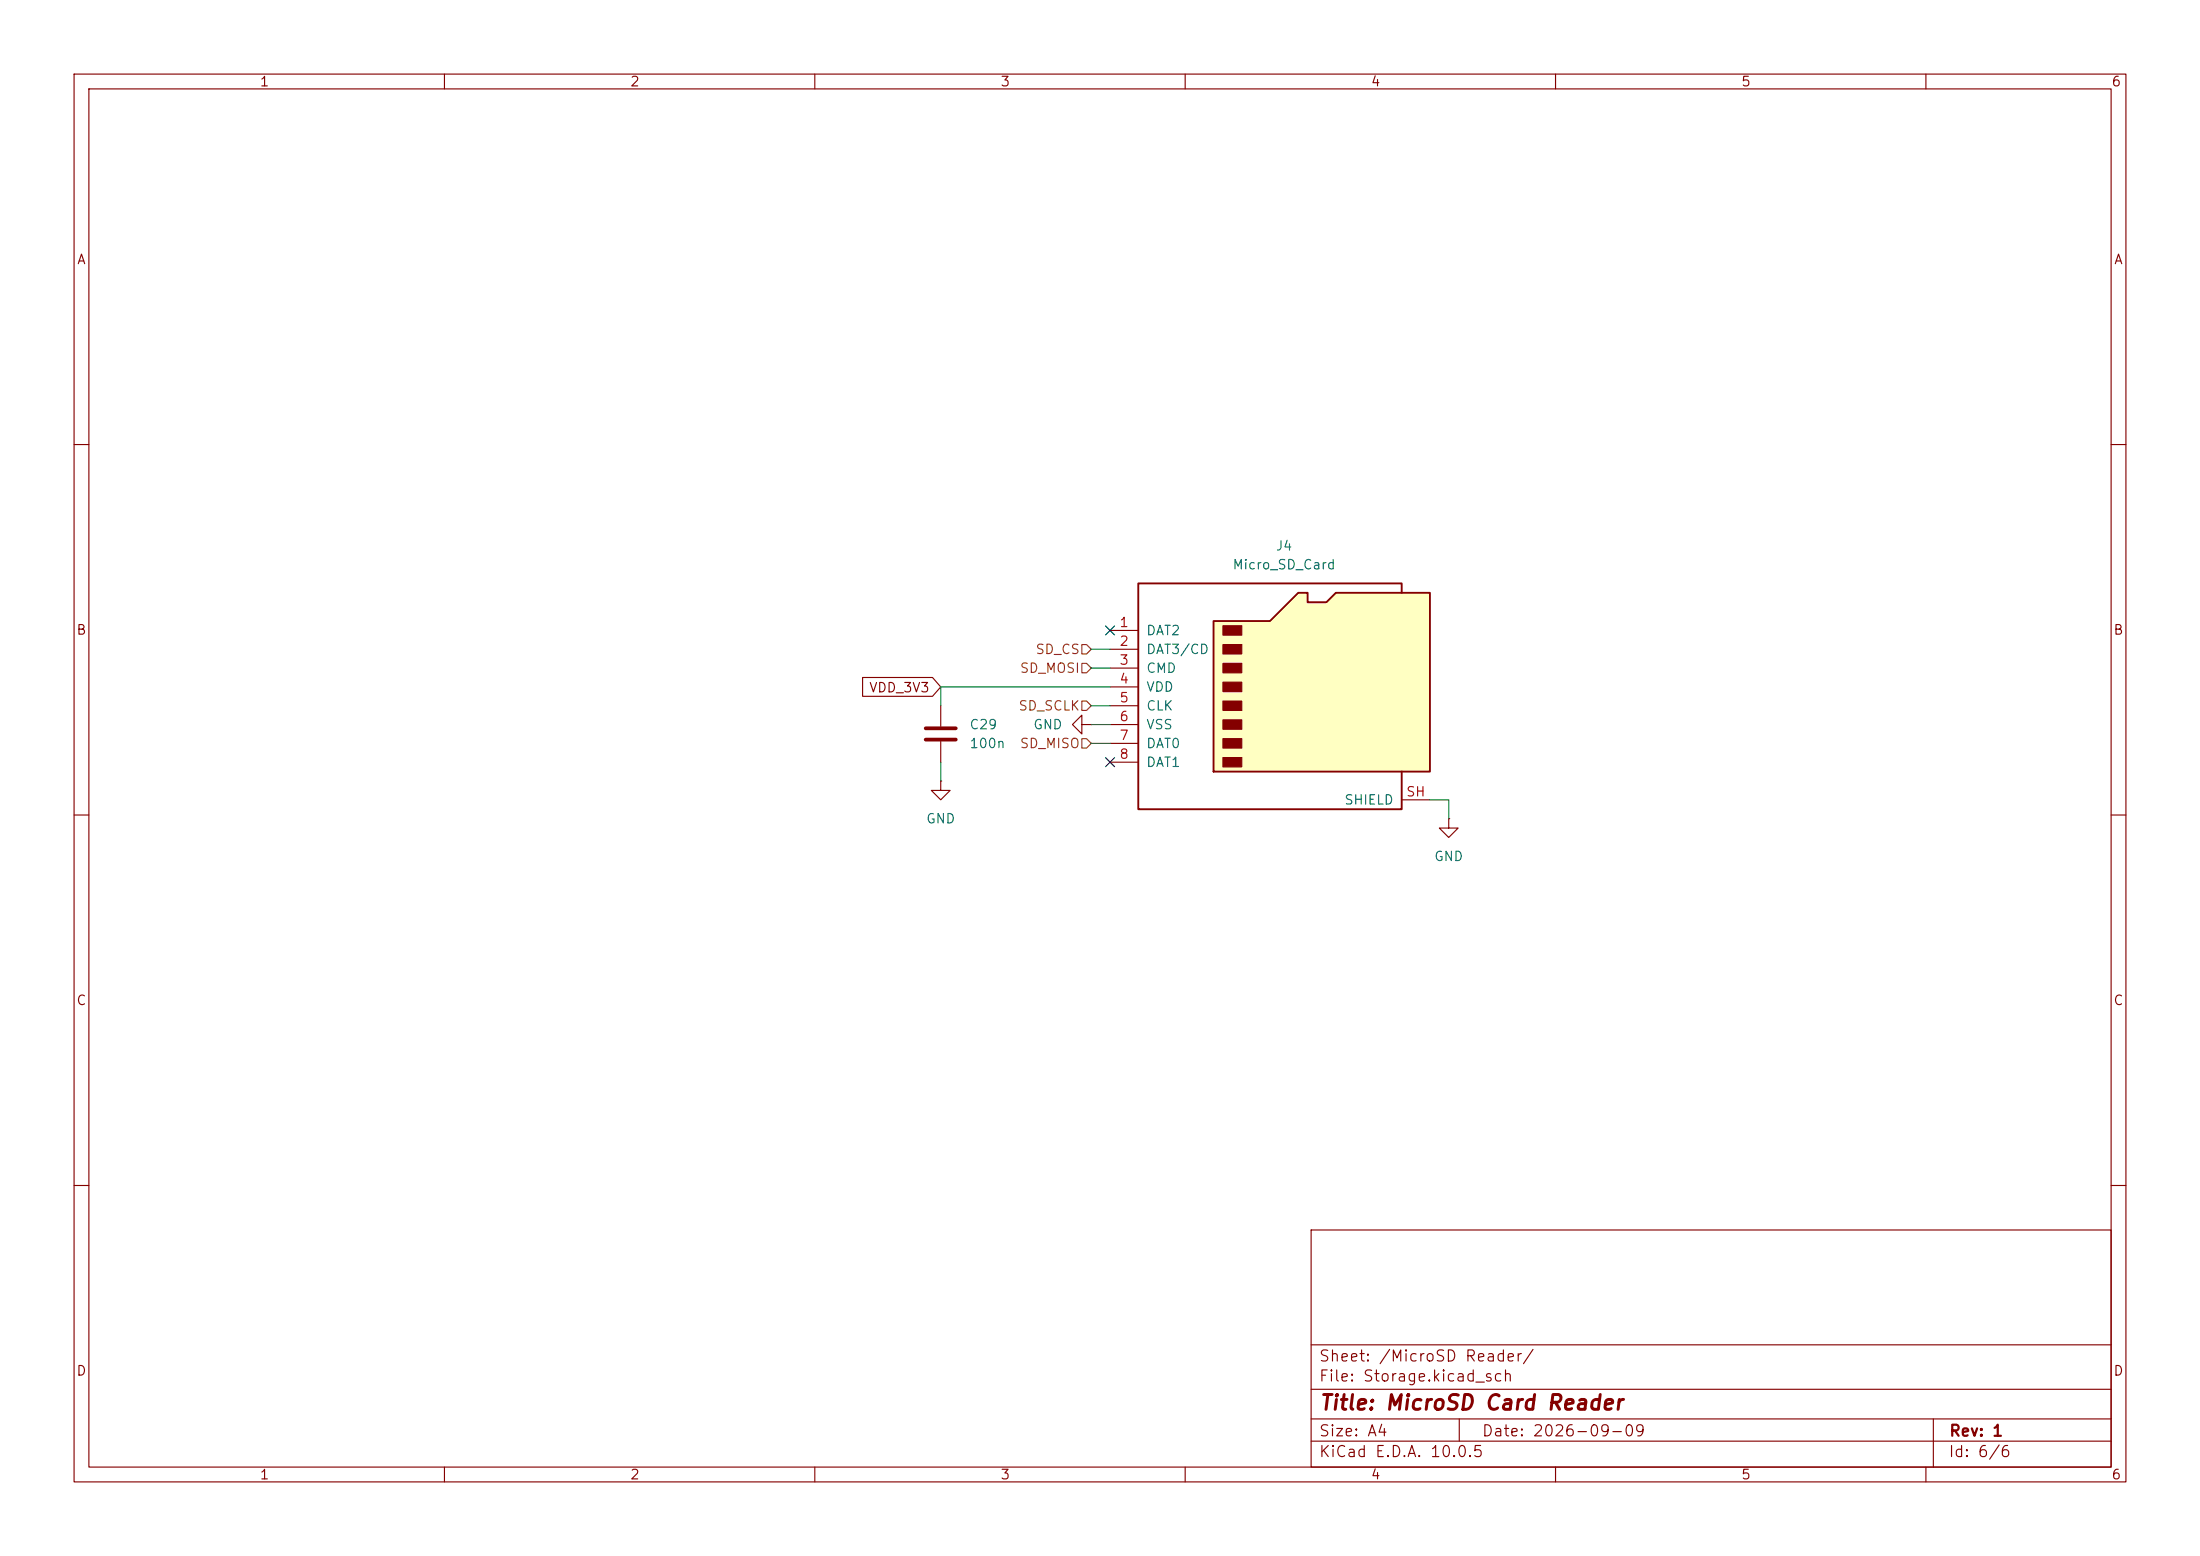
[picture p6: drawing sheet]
<svg xmlns="http://www.w3.org/2000/svg" width="297mm" height="210mm" viewBox="0 0 297 210" stroke-linecap="round" stroke-linejoin="round" font-family="sans-serif">
<g fill="none" stroke="#840000" stroke-width=".15">
<path d="M10 10h277v190h-277zM12 12h273v186h-273zM60 10v2M110 10v2M160 10v2M210 10v2M260 10v2M10 60h2M285 60h2M127 95.3v2.7M146 97.8v-1.3l-1.2 1.3 1.2 1.3v-1.3h1.3M147.3 97.8h.1"/>
<path d="M10 110h2M127 105.4v1.3h1.3l-1.3 1.3-1.3-1.3h1.3M127 105.4h.1M127 100.1v2.8M285 110h2M10 160h2M177 166h108v32h-108zM285 160h2M60 198v2M110 198v2M160 198v2M177 194.5h108"/>
<path d="M177 191.5h108M177 187.5h108M177 181.5h108M197 191.5v3M210 198v2M260 198v2M261 191.5v6.5"/>
</g>
<path d="M125 98.3h4M125 99.8h4" fill="none" stroke="#840000" stroke-width=".51"/>
<path d="M163.8 83.8h7.6l3.9-3.8h1.2v1.3h2.6l1.2-1.3h12.7v24.1h-29.2z" fill="#ffffc2"/>
<path d="M163.8 83.8h7.6l3.9-3.8h1.2v1.3h2.6l1.2-1.3h12.7v24.1h-29.2zM189.2 80v-1.3h-35.5v30.5h35.5v-5.1" fill="none" stroke="#840000" stroke-width=".25"/>
<g fill="#840000" stroke="#840000" stroke-width=".15">
<path d="M165.1 84.5h2.5v1.2h-2.5z"/>
<path d="M165.1 87h2.5v1.3h-2.5z"/>
<path d="M165.1 89.5h2.5v1.3h-2.5z"/>
<path d="M165.1 92.1h2.5v1.2h-2.5z"/>
<path d="M165.1 94.6h2.5v1.3h-2.5z"/>
<path d="M165.1 97.2h2.5v1.2h-2.5z"/>
<path d="M165.1 99.7h2.5v1.3h-2.5z"/>
<path d="M165.1 102.2h2.5v1.3h-2.5z"/>
</g>
<path d="M116.5 91.4h9.4l1.1 1.3-1.1 1.3h-9.4zM149.9 85.1h3.8M149.9 87.6h3.8M149.9 90.2h3.8M149.9 92.7h3.8M149.9 95.3h3.8M149.9 97.8h3.8M149.9 100.3h3.8M149.9 102.9h3.8M189.2 108h3.8M195.6 110.5v1.3h1.2l-1.2 1.2-1.3-1.2h1.3M195.6 110.5h.1" fill="none" stroke="#840000" stroke-width=".15"/>
<path d="M146 89.5h.7l.6 .7-.6 .6h-.7zM146 94.6h.7l.6 .7-.6 .6h-.7zM146 87h.7l.6 .6-.6 .7h-.7zM146 99.7h.7l.6 .6-.6 .7h-.7z" fill="none" stroke="#725600" stroke-width=".15"/>
<path d="M147.3 90.2h2.6M147.3 97.8h2.6M147.3 87.6h2.6M147.3 95.3h2.6M149.9 92.7h-22.9v2.6M127 102.9v2.5M147.3 100.3h2.6M193 108h2.6v2.5" fill="none" stroke="#009600" stroke-width=".15"/>
<path d="M149.3 84.5l1.2 1.2M150.5 84.5l-1.2 1.2M149.3 102.3l1.2 1.2M150.5 102.3l-1.2 1.2" fill="none" stroke="#000084" stroke-width=".15"/>
<text font-size="2" fill="#840000" x="178" y="190.8">Title: MicroSD Card Reader</text>
<g font-size="1.5" fill="#840000">
<text x="178" y="184.1">Sheet: /MicroSD Reader/</text>
<text x="178" y="186.8">File: Storage.kicad_sch</text>
<text x="178" y="197">KiCad E.D.A. 10.0.5</text>
<text x="178" y="194.2">Size: A4</text>
<text x="200" y="194.2">Date: 2026-09-09</text>
<text x="263" y="197">Id: 6/6</text>
<text x="263" y="194.2">Rev: 1</text>
</g>
<g font-size="1.3" fill="#840000">
<text x="35" y="12">1</text>
<text x="85" y="12">2</text>
<text x="135" y="12">3</text>
<text x="185" y="12">4</text>
<text x="235" y="12">5</text>
<text x="285" y="12">6</text>
<text x="10.3" y="36">A</text>
<text x="285.3" y="36">A</text>
<text x="10.2" y="86">B</text>
<text x="285.2" y="86">B</text>
<text x="117.2" y="93.8">VDD_3V3</text>
<text x="10.2" y="136">C</text>
<text x="285.2" y="136">C</text>
<text x="10.2" y="186">D</text>
<text x="285.2" y="186">D</text>
<text x="35" y="200">1</text>
<text x="85" y="200">2</text>
<text x="135" y="200">3</text>
<text x="185" y="200">4</text>
<text x="235" y="200">5</text>
<text x="285" y="200">6</text>
</g>
<g font-size="1.3" fill="#006464">
<text x="166.3" y="77.2">Micro_SD_Card</text>
<text x="172.1" y="74.6">J4</text>
<text x="154.7" y="86.1">DAT2</text>
<text x="154.7" y="88.6">DAT3/CD</text>
<text x="154.7" y="91.1">CMD</text>
<text x="154.7" y="93.7">VDD</text>
<text x="130.8" y="98.8">C29</text>
<text x="130.8" y="101.3">100n</text>
<text x="139.4" y="98.8">GND</text>
<text x="154.7" y="96.2">CLK</text>
<text x="154.7" y="98.8">VSS</text>
<text x="154.7" y="101.3">DAT0</text>
<text x="154.7" y="103.8">DAT1</text>
<text x="124.9" y="111.5">GND</text>
<text x="181.4" y="108.9">SHIELD</text>
<text x="193.5" y="116.5">GND</text>
</g>
<g font-size="1.3" fill="#725600">
<text x="139.7" y="88.6">SD_CS</text>
<text x="137.6" y="91.1">SD_MOSI</text>
<text x="137.4" y="96.2">SD_SCLK</text>
<text x="137.6" y="101.3">SD_MISO</text>
</g>
<g font-size="1.3" fill="#a90000">
<text x="151" y="85">1</text>
<text x="151" y="87.5">2</text>
<text x="151" y="90">3</text>
<text x="151" y="92.6">4</text>
<text x="151" y="95.1">5</text>
<text x="151" y="97.7">6</text>
<text x="151" y="100.2">7</text>
<text x="151" y="102.7">8</text>
<text x="189.7" y="107.8">SH</text>
</g>
</svg>
